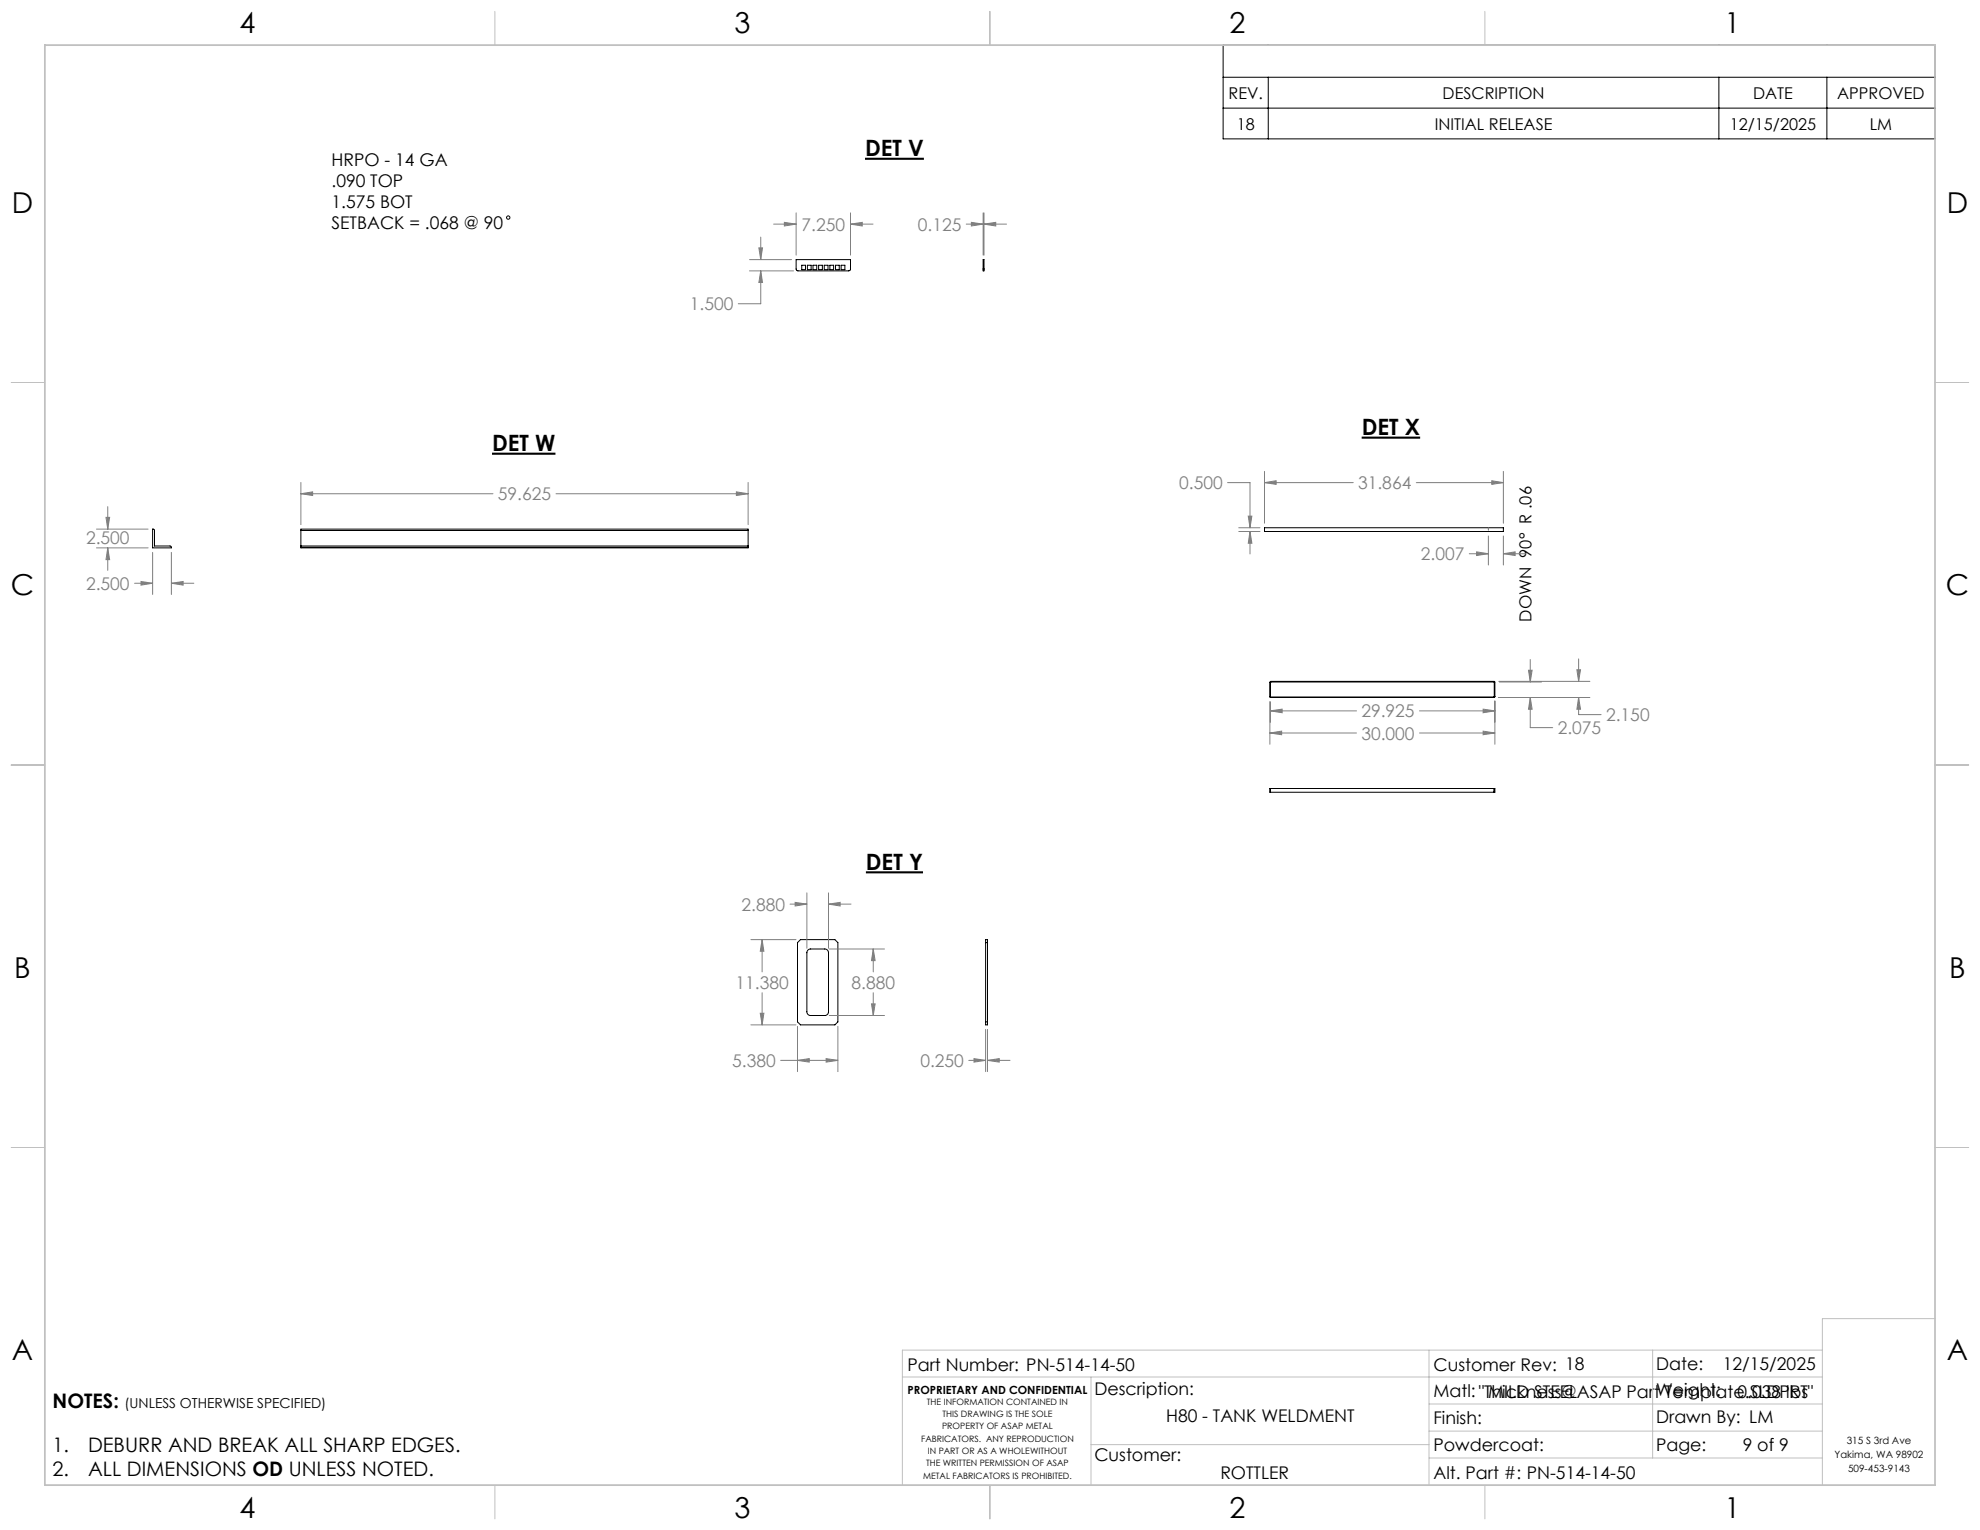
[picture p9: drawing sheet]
<svg xmlns="http://www.w3.org/2000/svg" width="559mm" height="432mm" viewBox="0 0 559 432" stroke-linecap="round" stroke-linejoin="round" font-family="sans-serif">
<g fill="none" stroke="#000" stroke-width=".28">
<path d="M345.2 12.7h200.9v26.5h-200.9zM345.2 21.8h200.9M345.2 30.5h200.9M357.9 21.8v17.4M485.1 21.8v17.4M515.6 21.8v17.4M224.7 73.3h15.3v2.7l-.5 .4h-14.3l-.5-.4zM226.3 74.9h1v1.2h-1zM227.9 74.9h1v1.2h-1zM229.4 74.9h1.1v1.2h-1.1zM231 74.9h1.1v1.2h-1.1zM232.6 74.9h1.1v1.2h-1.1z"/>
<path d="M234.2 74.9h1.1v1.2h-1.1zM235.8 74.9h1.1v1.2h-1.1zM237.4 74.9h1v1.2h-1zM277.5 75.9v.5h.2v-.5M277.5 75.9v-2.6h.2v2.6M277.5 75.9h.2M43.1 149.3l.5 .3v4.5h4.4l.3 .2 .1 .3h-5.3zM84.9 154.1v.4M84.9 149.7v-.4h126.2v.4M84.9 154.5h126.2M84.9 149.7v4.4M84.9 154.1h126.2"/>
<path d="M84.9 149.7h126.2M211.1 154.1v.4M211.1 149.7v4.4M356.9 148.9h67.4v1.1h-67.4zM358.4 192.6h.1M358.4 192.6v4.1h63.2M358.5 192.6v4.2h63.1M358.7 192.5l-.2 .1M358.7 192.3l-.3 .3M358.7 192.3v.2M358.7 192.3h63v4.3M358.7 192.5h63.2v4.1"/>
<path d="M421.6 196.7v.1M421.7 196.6l-.1 .1M421.7 196.6h.2M421.9 196.6l-.3 .2M358.5 222.5v1.1M421.6 222.5h.3v1.1h-.3M421.6 222.5h-63.2v1.1h63.2M421.6 222.5v1.1M225.1 266l.8-.8h9.7l.9 .8v22.4l-.9 .8h-9.7l-.8-.8zM228 268.1l.6-.3h4.4l.5 .3 .3 .5v17.1l-.2 .5-.6 .4h-4.4l-.6-.3-.2-.4-.1-17.2zM278.2 265.2h.5v24h-.5zM278.2 266h.5"/>
<path d="M278.2 288.4h.5"/>
<circle cx="143.4" cy="61.4" r=".47"/>
</g>
<path d="M244.1 44.8h16.6M138.9 128h17.9M384.3 123.5h16.5M244.4 246.2h16.1" fill="none" stroke="#000" stroke-width=".6"/>
<g fill="none" stroke="#808080" stroke-width=".28">
<path d="M211.5 73.3h11.9M211.5 76.4h12.4M214.2 70h1l-.5 3.3zM214.7 76.4l.5 3.3h-1zM214.7 76.4v9.3h-6.3M214.7 66.9v6.4M218.3 63.3h6.4M221.4 62.8l3.3 .5-3.3 .5zM224.7 60.1v11.9M240 63.3l3.3-.5v1zM240 60.1v11.9M240 63.3h6.4"/>
<path d="M272.7 63.3h4.8M274.1 62.8l3.4 .5-3.4 .5zM277.5 60.1v11.9M277.7 63.3l3.3-.5v1zM277.7 63.3h6.4M277.7 60.1v11.9M84.9 139.3l3.3-.5v1zM84.9 136.2v11.9M84.9 139.3h54.2M156.9 139.3h54.2M207.8 138.8l3.3 .5-3.3 .5zM211.1 136.2v11.9"/>
<path d="M346.4 136.2h6.4v12.7M356.9 136.2l3.3-.5v1zM356.9 136.2h25M356.9 133v14.7M399.7 136.2h24.6M421 135.7l3.3 .5-3.3 .5zM424.3 133v14.7M27.2 154.6h14.6M27.2 149.3h14.6M29.9 146h1l-.5 3.3zM30.4 154.6l.5 3.3h-1zM30.4 143v6.3"/>
<path d="M30.4 154.6v6.4M43.1 155.9v11.9M48.4 155.9v11.9M349.6 148.9h6M349.6 150h6M352.3 145.7h1l-.5 3.2zM352.8 150l.5 3.3h-1zM352.8 150v6.4M414.7 156.3h5.4M416.7 155.8l3.4 .5-3.4 .5zM420.1 151.3v8.2M424.3 156.3l3.3-.5v1z"/>
<path d="M424.3 151.3v8.2M424.3 156.3h6.3M38 164.6h5.1M39.8 164.1l3.3 .5-3.3 .5zM48.4 164.6l3.3-.5v1zM48.4 164.6h6.3M358.4 198v12M358.5 198.1v5.7M421.9 197.8v12.2M422.9 196.8h25.8M423 192.3h25.7M423.2 192.5h11.8"/>
<path d="M431.4 189.2h1l-.5 3.3zM431.9 196.8l.5 3.4h-1zM431.9 196.8v8.6h6.3M431.9 186.1v6.4M445 189h1.1l-.6 3.3zM445.5 196.8l.6 3.4h-1.1zM445.5 196.8v4.9h6.4M445.5 185.9v6.4M358.4 206.9l3.3-.6v1.1zM358.4 206.9h24.4M358.5 200.6l3.3-.5v1.1zM358.5 200.6h24.3"/>
<path d="M400.6 206.9h21.3M400.6 200.6h21.3M418.6 206.3l3.3 .6-3.3 .5zM418.6 200.1l3.3 .5-3.3 .6zM223 255.2h4.7M224.4 254.7l3.3 .5-3.3 .5zM227.7 252v15.6M233.8 255.2l3.3-.5v1zM233.8 252v15.6M233.8 255.2h6.4M211.9 265.2h12.7M215.1 265.2l.5 3.3h-1z"/>
<path d="M215.1 265.2v9.1M234 267.8h15.6M246.5 267.8l.5 3.3h-1zM246.5 267.8v6.5M211.9 289.2h12.7M214.6 286h1l-.5 3.2zM215.1 280.2v9M220.3 299.3h16.2M225.1 299.3l3.3-.5v1zM225.1 289.7v12.7M233.2 298.8l3.3 .5-3.3 .5zM234 286.6h15.6"/>
<path d="M236.5 289.7v12.7M246 283.3h1l-.5 3.3zM246.5 280.2v6.4M273.4 299.3h4.8M274.9 298.8l3.3 .5-3.3 .5zM278.2 290.5v11.9M278.7 299.3l3.3-.5v1zM278.7 299.3h6.3M278.7 290.5v11.9"/>
</g>
<path d="M420.1 148.9v1.1" fill="none" stroke="#808080" stroke-width=".28" stroke-dasharray="1.3 .6" stroke-dashoffset=".5" stroke-linecap="butt"/>
<g fill="none" stroke="#c0c0c0" stroke-width=".28">
<path d="M139.7 3.2v9.5M279.4 3.2v9.5M419.1 3.2v9.5M3.1 107.9h9.6M546.1 107.9h9.5M3.1 215.9h9.6M546.1 215.9h9.5M3.1 323.8h9.6M546.1 323.8h9.5M546.1 372.1h-31.8v47M254.7 388.6h259.6M307.9 388.6v30.5"/>
<path d="M403.3 381v38.1M403.3 396.2h111M466.4 381v30.5M514.3 381h-259.6v38.1M139.7 419.1v9.6M279.4 419.1v9.6M307.9 407.7h95.4M403.3 403.9h111M403.3 411.5h111M419.1 419.1v9.6"/>
</g>
<path d="M12.7 12.7h533.4v406.4h-533.4z" fill="none" stroke="#c0c0c0" stroke-width=".5"/>
<g fill="#808080">
<path d="M221.4 62.8l3.3 .5-3.3 .5zM240 63.3l3.3-.5v1zM214.2 70h1l-.5 3.3zM214.7 76.4l.5 3.3h-1zM274.1 62.8l3.4 .5-3.4 .5zM277.7 63.3l3.3-.5v1zM207.8 138.8l3.3 .5-3.3 .5zM84.9 139.3l3.3-.5v1zM39.8 164.1l3.3 .5-3.3 .5zM48.4 164.6l3.3-.5v1zM30.4 154.6l.5 3.3h-1zM29.9 146h1l-.5 3.3zM215.1 265.2l.5 3.3h-1zM214.6 286h1l-.5 3.2zM225.1 299.3l3.3-.5v1zM233.2 298.8l3.3 .5-3.3 .5zM246.5 267.8l.5 3.3h-1zM246 283.3h1l-.5 3.3zM224.4 254.7l3.3 .5-3.3 .5zM233.8 255.2l3.3-.5v1zM274.9 298.8l3.3 .5-3.3 .5zM278.7 299.3l3.3-.5v1zM352.3 145.7h1l-.5 3.2zM352.8 150l.5 3.3h-1zM421 135.7l3.3 .5-3.3 .5zM356.9 136.2l3.3-.5v1zM416.7 155.8l3.4 .5-3.4 .5zM424.3 156.3l3.3-.5v1z"/>
<path d="M358.4 206.9l3.3-.6v1.1zM418.6 206.3l3.3 .6-3.3 .5zM445.5 196.8l.6 3.4h-1.1zM445 189h1.1l-.6 3.3zM358.5 200.6l3.3-.5v1.1zM418.6 200.1l3.3 .5-3.3 .6zM431.4 189.2h1l-.5 3.3zM431.9 196.8l.5 3.4h-1z"/>
</g>
<g font-size="8.1">
<text x="67.6" y="9.3">4</text>
<text x="207.3" y="9.3">3</text>
<text x="347" y="9.3">2</text>
<text x="486.7" y="9.3">1</text>
<text x="3.3" y="60.1">D</text>
<text x="549.4" y="60.1">D</text>
<text x="3" y="168">C</text>
<text x="549.1" y="168">C</text>
<text x="4" y="276">B</text>
<text x="550.1" y="276">B</text>
<text x="3.3" y="383.9">A</text>
<text x="549.4" y="383.9">A</text>
<text x="67.6" y="428.4">4</text>
<text x="207.3" y="428.4">3</text>
<text x="347" y="428.4">2</text>
<text x="486.7" y="428.4">1</text>
</g>
<g font-size="6.3">
<text x="244.1" y="44.1">DET V</text>
<text x="384.3" y="122.8">DET X</text>
<text x="138.9" y="127.4">DET W</text>
<text x="244.4" y="245.5">DET Y</text>
</g>
<g font-size="5.6">
<text x="14.8" y="397.3">NOTES:</text>
<text x="14.8" y="409.9">1.</text>
<text x="24.8" y="409.9">DEBURR AND BREAK ALL SHARP EDGES.</text>
<text x="14.8" y="416.5">2.</text>
<text x="24.8" y="416.5">ALL DIMENSIONS OD UNLESS NOTED.</text>
</g>
<g font-size="4.9">
<text x="93.6" y="46.9">HRPO - 14 GA</text>
<text x="93.6" y="52.8">.090 TOP</text>
<text x="93.6" y="58.7">1.575 BOT</text>
<text x="93.6" y="64.7">SETBACK = .068 @ 90</text>
<text x="256.1" y="386.9">Part Number: PN-514-14-50</text>
<text x="404.6" y="386.8">Customer Rev: 18</text>
<text x="467.4" y="386.7">Date:</text>
<text x="486.2" y="386.7">12/15/2025</text>
<text x="308.9" y="393.8">Description:</text>
<text x="404.6" y="394.3">Matl:&quot;Thickness@ASAP Part Template.SLDPRT&quot;</text>
<text x="420" y="394.5">MILD STEEL</text>
<text x="467.4" y="394">Weight:</text>
<text x="490.4" y="394.5">0.038 lbs</text>
<text x="329.1" y="401.4">H80 - TANK WELDMENT</text>
<text x="404.6" y="401.9">Finish:</text>
<text x="467.4" y="401.7">Drawn By: LM</text>
<text x="308.9" y="412.4">Customer:</text>
<text x="404.6" y="409.6">Powdercoat:</text>
<text x="467.4" y="409.4">Page:</text>
<text x="491.8" y="409.6">9 of 9</text>
<text x="344.4" y="417.4">ROTTLER</text>
<text x="404.6" y="417.4">Alt. Part #: PN-514-14-50</text>
</g>
<g font-size="4.9" fill="#808080">
<text x="226.2" y="65.1">7.250</text>
<text x="259" y="65.1">0.125</text>
<text x="194.7" y="87.6">1.500</text>
<text x="140.5" y="141.2">59.625</text>
<text x="332.8" y="138">0.500</text>
<text x="383.3" y="138">31.864</text>
<text x="24.3" y="153.5">2.500</text>
<text x="401" y="158.1">2.007</text>
<text x="24.3" y="166.5">2.500</text>
<text x="384.2" y="202.5">29.925</text>
<text x="453.3" y="203.5">2.150</text>
<text x="384.2" y="208.7">30.000</text>
<text x="439.6" y="207.2">2.075</text>
<text x="209.3" y="257">2.880</text>
<text x="207.6" y="279.1">11.380</text>
<text x="240.3" y="279.1">8.880</text>
<text x="206.7" y="301.1">5.380</text>
<text x="259.8" y="301.1">0.250</text>
</g>
<text font-size="4.7" x="432.2" y="175.5" transform="rotate(-90 432.2 175.5)">DOWN 90° R .06</text>
<g font-size="4.6">
<text x="346.7" y="27.9">REV.</text>
<text x="407.1" y="27.9">DESCRIPTION</text>
<text x="494.8" y="27.9">DATE</text>
<text x="518.5" y="27.9">APPROVED</text>
<text x="349" y="36.6">18</text>
<text x="404.9" y="36.6">INITIAL RELEASE</text>
<text x="488.2" y="36.6">12/15/2025</text>
<text x="527.7" y="36.6">LM</text>
</g>
<text font-size="3.9" x="35.1" y="397.3">(UNLESS OTHERWISE SPECIFIED)</text>
<text font-size="3.2" x="256.1" y="393.4">PROPRIETARY AND CONFIDENTIAL</text>
<g font-size="2.8">
<text x="521.2" y="407.7">315 S 3rd Ave</text>
<text x="517.8" y="411.5">Yakima, WA 98902</text>
<text x="521.6" y="415.3">509-453-9143</text>
</g>
<g font-size="2.5">
<text x="261.6" y="396.5">THE INFORMATION CONTAINED IN</text>
<text x="266" y="399.9">THIS DRAWING IS THE SOLE</text>
<text x="260" y="406.9">FABRICATORS. ANY REPRODUCTION</text>
<text x="265.9" y="403.4">PROPERTY OF ASAP METAL</text>
<text x="261.4" y="413.8">THE WRITTEN PERMISSION OF ASAP</text>
<text x="261.8" y="410.4">IN PART OR AS A WHOLEWITHOUT</text>
<text x="260.5" y="417.3">METAL FABRICATORS IS PROHIBITED.</text>
</g>
</svg>
